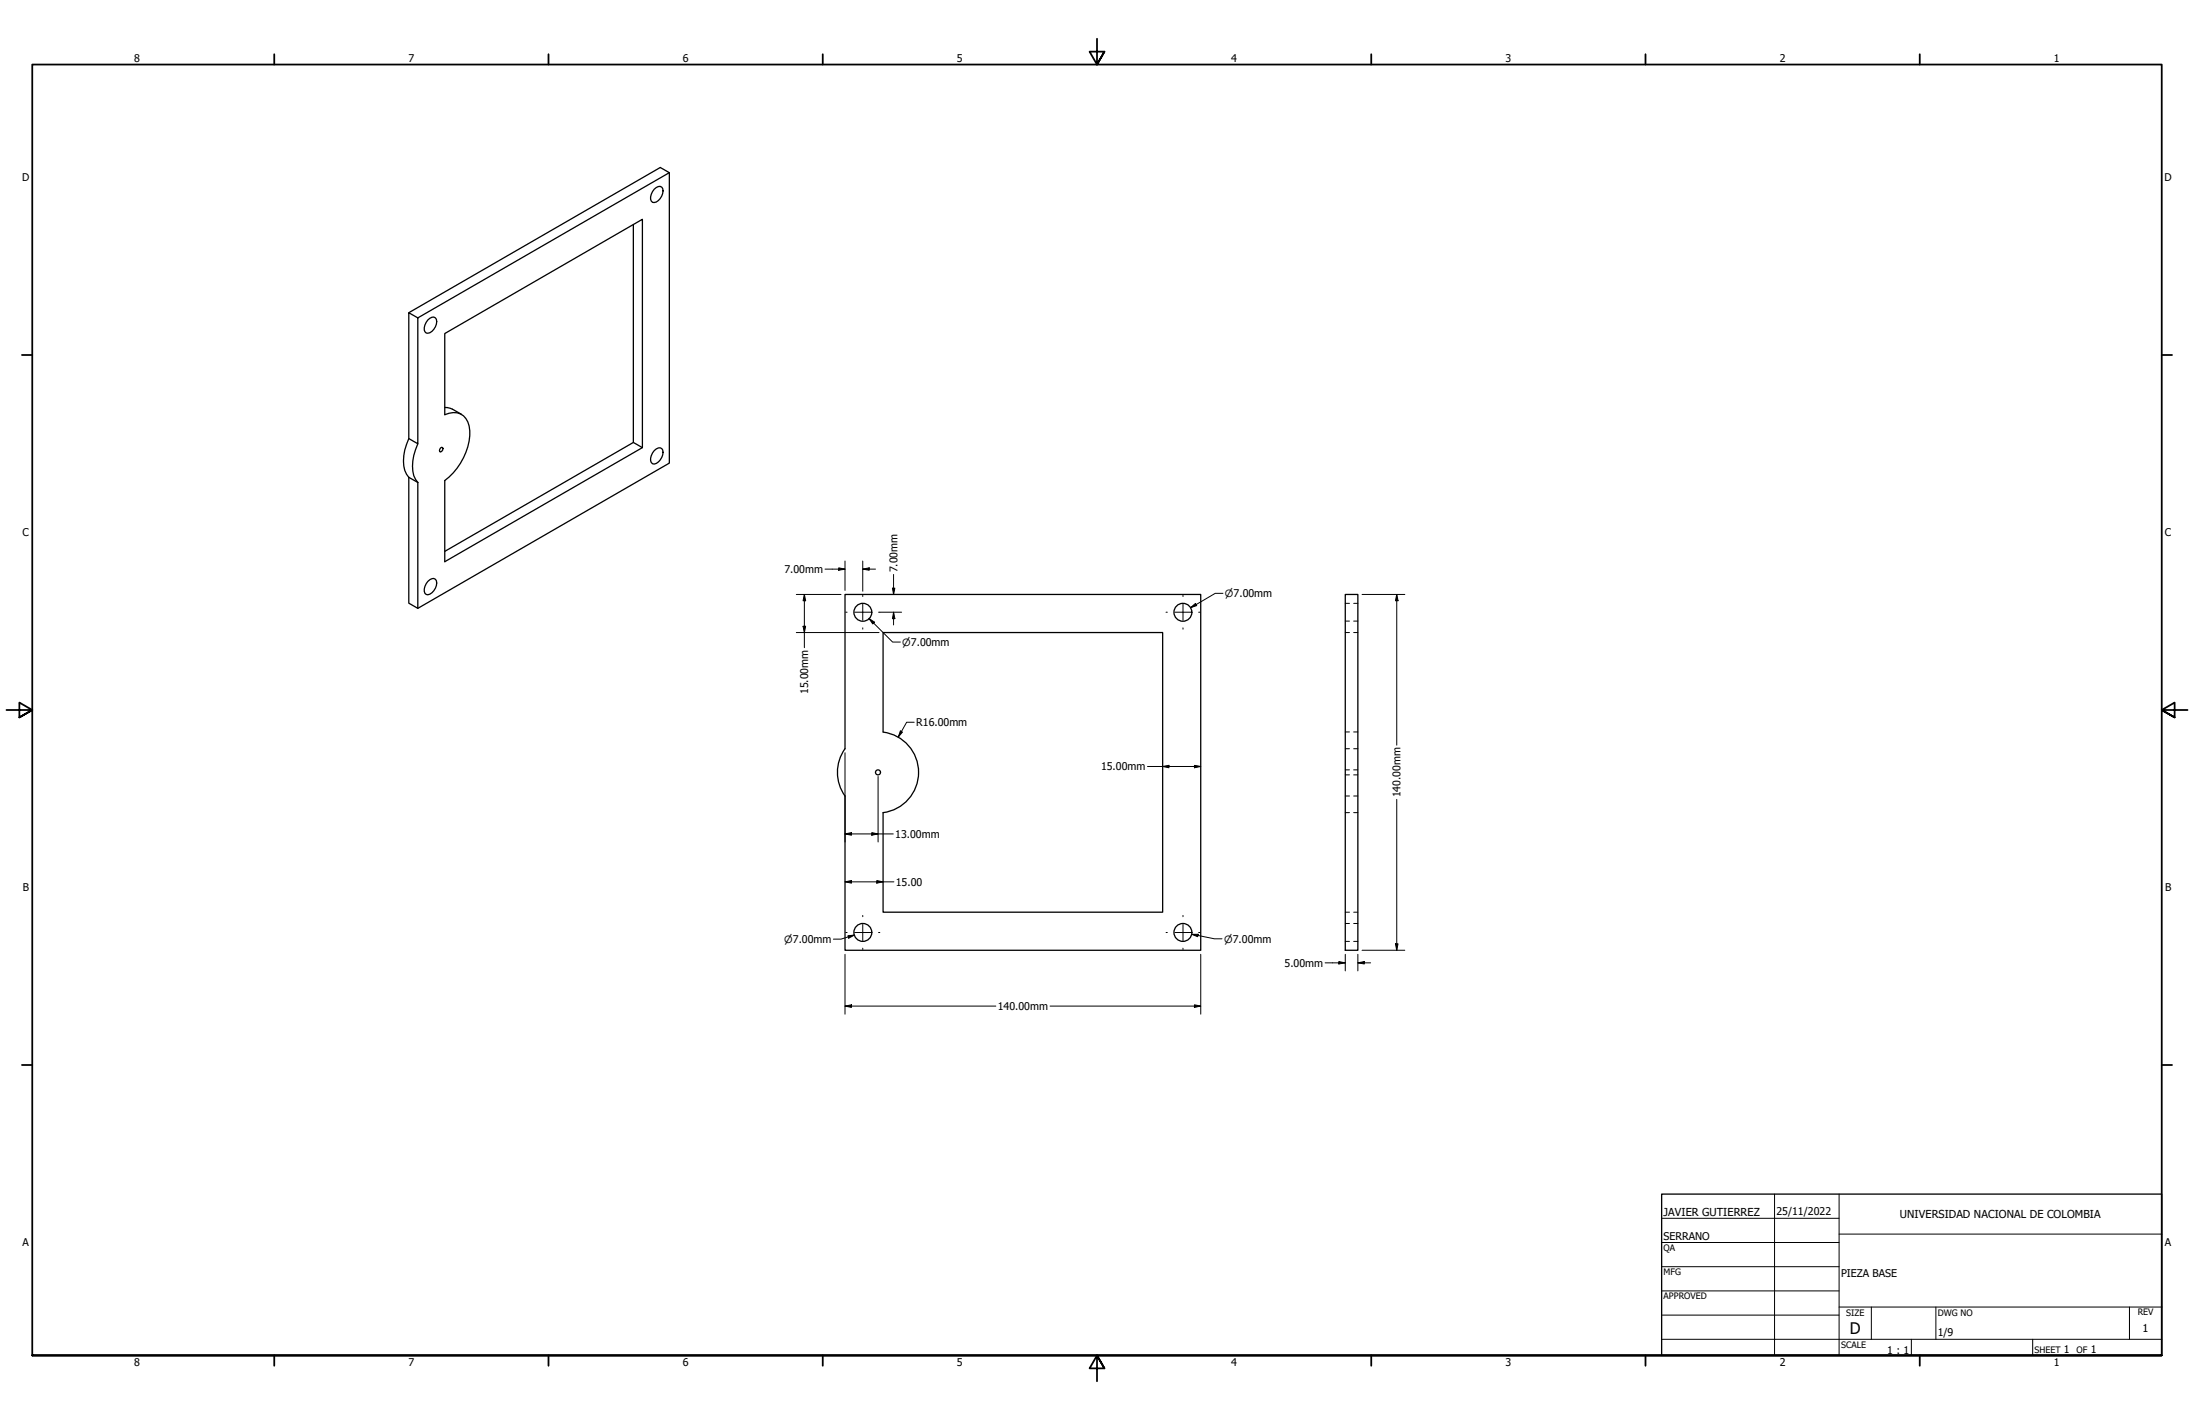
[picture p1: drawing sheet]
<svg xmlns="http://www.w3.org/2000/svg" width="864mm" height="559mm" viewBox="0 0 864 559" stroke-linecap="round" stroke-linejoin="round" font-family="sans-serif">
<!-- layer: Visible (ANSI) -->
<g fill="none" stroke="#000" stroke-width=".51">
<path d="M257.5 74.5a1.97 1.97 0 0 1 3.4-.3 4.8 4.8 0 0 1-3.4 5.5l-.6-.1a3.7 3.7 0 0 1 .6-5.1zM263.5 67.9v114.3l-99 57.2-3.6-2v-49.6M249.3 88.4v85.7l3.6 2-77.8 44.9v-31.9a24.7 24.7 0 0 0 9.8-19.6 6.6 6.6 0 0 0-6.5-7.1l-3.3 .8v-31.9l77.8-45v89.8M160.9 123.1l3.6 2v49.5l-3.6-2zM160.9 123.1l99-57.2 3.6 2-99 57.2M168.4 125.9a1.97 1.97 0 0 1 3.4-.2 4.8 4.8 0 0 1-3.4 5.4h-.6a3.7 3.7 0 0 1 .6-5.2zM160.9 172.6a16.8 16.8 0 0 0-.9 14l.9 1.2M164.5 174.6a18.5 18.5 0 0 0-1.6 12.6l1.6 2.7M173.4 176.3l.8-.2a1.12 1.12 0 0 1-1.1 1.6l-.1-.3zM175.1 160.3a10.7 10.7 0 0 1 6.6 2.8M249.3 174.1l-74.2 42.9M257.5 177.4a1.97 1.97 0 0 1 3.4-.3 4.9 4.9 0 0 1-3.4 5.5 1.7 1.7 0 0 1-1.4-2.3l.2-1z"/>
<path d="M160.9 187.8l3.6 2.1M164.5 189.9v49.5M168.4 228.8a1.97 1.97 0 0 1 3.4-.3 4.9 4.9 0 0 1-3.4 5.6l-.6-.2a3.7 3.7 0 0 1 .6-5.1zM332.6 233.9h140v140.1h-140v-60.7a16 16 0 0 1 0-18.7zM529.5 233.9h5v140.1h-5zM347.6 288v-39.1h110v110.1h-110v-39.2a16 16 0 0 0 14-15.9 16 16 0 0 0-14-15.8"/>
<circle cx="339.6" cy="241" r="3.5"/>
<circle cx="465.6" cy="241" r="3.5"/>
<circle cx="345.6" cy="303.9" r=".98"/>
<circle cx="339.6" cy="366.9" r="3.5"/>
<circle cx="465.6" cy="366.9" r="3.5"/>
</g>
<!-- layer: Oculto (ANSI) -->
<g fill="none" stroke="#000" stroke-width=".39">
<path d="M529.5 237.4h1.7M532.8 237.4h1.7M529.5 248.9h1.7M529.5 244.4h1.7M532.8 248.9h1.7M532.8 244.4h1.7M529.5 288h1.7M529.5 294.6h1.7M532.8 288h1.7M532.8 294.6h1.7M529.5 319.8h1.7M529.5 313.2h1.7"/>
<path d="M529.5 304.9h1.7M529.5 303h1.7M532.8 319.8h1.7M532.8 313.2h1.7M532.8 304.9h1.7M532.8 303h1.7M529.5 359h1.7M532.8 359h1.7M529.5 370.5h1.7M529.5 363.4h1.7M532.8 370.5h1.7M532.8 363.4h1.7"/>
</g>
<!-- layer: Borde (ANSI) -->
<g fill="none" stroke="#000" stroke-width=".7">
<path d="M431.8 15.2v10.2l-2.9-5.1h5.8l-2.9 5.1 2.9-5.1M107.9 21.3v4.1M215.9 21.3v4.1M323.8 21.3v4.1M539.8 21.3v4.1M647.7 21.3v4.1M755.6 21.3v4.1M8.6 139.7h4.1M850.9 139.7h4.1M2.5 279.4h10.2l-5.1-2.9v5.8l5.1-2.9-5.1 2.9M861.1 279.4h-10.2l5.1-2.9v5.8l-5.1-2.9 5.1 2.9M8.6 419.1h4.1"/>
<path d="M850.9 419.1h4.1M12.7 533.4v-508h838.2v508h-838.2h838.2M107.9 533.4v4.1M215.9 533.4v4.1M323.8 533.4v4.1M434.7 538.5l-2.9-5.1 2.9 5.1h-5.8l2.9-5.1v10.2M539.8 533.4v4.1M647.7 533.4v4.1M755.6 533.4v4.1"/>
</g>
<g fill="none" stroke="#000" stroke-width=".39">
<path d="M654 479.4h69.9M698.5 469.9v63.5M723.9 469.9v63.5M654 488.9h69.9M654 498.5h69.9M723.9 485.6h127M654 508h69.9M654 517.5h69.9M723.9 514.3h127M736.6 514.3v12.7M762 514.3v12.7M838.2 514.3v12.7"/>
<path d="M654 527h196.9M752.3 527v6.4M800.1 527v6.4"/>
</g>
<path d="M654 469.9h196.9v63.5h-196.9z" fill="none" stroke="#000" stroke-width=".51"/>
<!-- layer: Cota (ANSI) -->
<g fill="none" stroke="#000" stroke-width=".39">
<path d="M313.4 233.9h17.6M316.6 233.9l.5 2.5h-1zM316.6 233.9v21M324.7 224h7.9M330.1 223.5l2.5 .5-2.5 .4zM332.6 220.8v11.5M339.6 224l2.5-.5v.9zM339.6 224h5M339.6 220.8v11.9M351.3 231.5h.9l-.5 2.4zM351.7 226.1v7.8M468.6 239.1l1.9-1.6 .5 .8z"/>
<path d="M481.4 233.5h-3.1l-9.7 5.6M536.1 233.9h16.9M549.8 233.9l.5 2.5h-1zM549.8 233.9v59.3M313.4 248.9h32.6M316.1 246.4h1l-.5 2.5zM342.1 243.4l2.1 1.5-.7 .7zM342.1 243.4l9.2 9.3h3.1M346.3 240.9h8.6M351.7 240.9l.5 2.6h-.9zM351.7 240.9v5M332.6 296.2v35.1"/>
<path d="M354.4 287.7l.8 .4-1.6 2zM359.9 284.2h-3l-3.3 5.9M345.6 305.6v25.7M451.7 301.6h20.9M457.6 301.6l2.5-.4v.9zM470.2 301.2l2.4 .4-2.4 .5zM549.8 314.6v59.4M332.6 328.2l2.6-.5v1zM332.6 328.2h19M343.2 327.7l2.4 .5-2.4 .5zM332.6 347l2.6-.5v1zM332.6 347h19.3"/>
<path d="M345.1 346.5l2.5 .5-2.5 .5zM332.6 375.5v23.6M333.8 368.2l2.5-.2-2.2 1.2zM336.3 368l-5.3 1.6h-3M469.1 367.7h2.5l-.2 .9zM469.1 367.7l8.9 1.7h3M472.6 375.5v23.6M521.6 378.9h7.9M527 378.4l2.5 .5-2.5 .4zM529.5 375.5v6.6M534.5 378.9l2.5-.5v.9zM534.5 378.9h5"/>
<path d="M534.5 375.5v6.6M536.1 374h16.9M549.3 371.4h1l-.5 2.6zM332.6 395.9l2.6-.5v1zM332.6 395.9h59.4M413.3 395.9h59.3M470.2 395.4l2.4 .5-2.4 .5z"/>
</g>
<g fill="#000">
<path d="M316.6 233.9l.5 2.5h-1z" fill-rule="evenodd"/>
<path d="M330.1 223.5l2.5 .5-2.5 .4z" fill-rule="evenodd"/>
<path d="M339.6 224l2.5-.5v.9z" fill-rule="evenodd"/>
<path d="M351.3 231.5h.9l-.5 2.4z" fill-rule="evenodd"/>
<path d="M468.6 239.1l1.9-1.6 .5 .8z" fill-rule="evenodd"/>
<path d="M549.8 233.9l.5 2.5h-1z" fill-rule="evenodd"/>
<path d="M316.1 246.4h1l-.5 2.5z" fill-rule="evenodd"/>
<path d="M342.1 243.4l2.1 1.5-.7 .7z" fill-rule="evenodd"/>
<path d="M351.7 240.9l.5 2.6h-.9z" fill-rule="evenodd"/>
<path d="M354.4 287.7l.8 .4-1.6 2z" fill-rule="evenodd"/>
<path d="M457.6 301.6l2.5-.4v.9z" fill-rule="evenodd"/>
<path d="M470.2 301.2l2.4 .4-2.4 .5z" fill-rule="evenodd"/>
<path d="M332.6 328.2l2.6-.5v1z" fill-rule="evenodd"/>
<path d="M343.2 327.7l2.4 .5-2.4 .5z" fill-rule="evenodd"/>
<path d="M332.6 347l2.6-.5v1z" fill-rule="evenodd"/>
<path d="M345.1 346.5l2.5 .5-2.5 .5z" fill-rule="evenodd"/>
<path d="M333.8 368.2l2.5-.2-2.2 1.2z" fill-rule="evenodd"/>
<path d="M469.1 367.7h2.5l-.2 .9z" fill-rule="evenodd"/>
<path d="M527 378.4l2.5 .5-2.5 .4z" fill-rule="evenodd"/>
<path d="M534.5 378.9l2.5-.5v.9z" fill-rule="evenodd"/>
<path d="M549.3 371.4h1l-.5 2.6z" fill-rule="evenodd"/>
<path d="M332.6 395.9l2.6-.5v1z" fill-rule="evenodd"/>
<path d="M470.2 395.4l2.4 .5-2.4 .5z" fill-rule="evenodd"/>
</g>
<!-- layer: Marca de centro (ANSI) -->
<g fill="none" stroke="#000" stroke-width=".39">
<path d="M339.6 234.3v.5M339.6 237.7v6.4M465.6 234.3v.5M465.6 237.7v6.4M332.9 240.9h.5M336.4 240.9h6.4M339.6 247.1v.5M345.8 240.9h.5M459 240.9h.5M462.5 240.9h6.3M465.6 247.1v.5M471.8 240.9h.5"/>
<path d="M332.9 367h.5M336.4 367h6.4M339.6 360.2v.5M339.6 363.8v6.3M339.6 373.1v.5M345.8 367h.5M459 367h.5M462.5 367h6.3M465.6 360.2v.5M465.6 363.8v6.3M465.6 373.1v.5M471.8 367h.5"/>
</g>
<text font-size="6.3" x="728.1" y="524.9">D</text>
<g font-size="4.3">
<text x="654.8" y="478.6">JAVIER GUTIERREZ</text>
<text x="747.8" y="479.4">UNIVERSIDAD NACIONAL DE COLOMBIA</text>
<text x="843.3" y="524.2">1</text>
</g>
<g font-size="4.2">
<text x="52.8" y="24.4">8</text>
<text x="160.8" y="24.4">7</text>
<text x="268.7" y="24.4">6</text>
<text x="376.7" y="24.4">5</text>
<text x="484.6" y="24.4">4</text>
<text x="592.6" y="24.4">3</text>
<text x="700.5" y="24.4">2</text>
<text x="808.5" y="24.4">1</text>
<text x="8.8" y="71.4">D</text>
<text x="852" y="71.4">D</text>
<text x="8.9" y="211.1">C</text>
<text x="852.2" y="211.1">C</text>
<text x="308.7" y="225.5">7.00mm</text>
<text x="353.3" y="225.2" transform="rotate(-90 353.3 225.2)">7.00mm</text>
<text x="318.1" y="273.2" transform="rotate(-90 318.1 273.2)">15.00mm</text>
<text x="360.7" y="285.8">R16.00mm</text>
<text x="433.4" y="303.1">15.00mm</text>
<text x="551.3" y="313.8" transform="rotate(-90 551.3 313.8)">140.00mm</text>
<text x="352.4" y="329.7">13.00mm</text>
<text x="9" y="350.8">B</text>
<text x="352.6" y="348.6">15.00</text>
<text x="852.2" y="350.8">B</text>
<text x="505.7" y="380.4">5.00mm</text>
<text x="392.7" y="397.4">140.00mm</text>
<text x="699.3" y="478">25/11/2022</text>
<text x="8.9" y="490.5">A</text>
<text x="654.8" y="488.1">SERRANO</text>
<text x="852.2" y="490.5">A</text>
<text x="724.7" y="502.6">PIEZA BASE</text>
<text x="762.8" y="525.7">1/9</text>
<text x="742.9" y="532.6">1 : 1</text>
<text x="812.4" y="532.6">1</text>
<text x="823" y="532.6">1</text>
<text x="52.8" y="537.5">8</text>
<text x="160.8" y="537.5">7</text>
<text x="268.7" y="537.5">6</text>
<text x="376.7" y="537.5">5</text>
<text x="484.6" y="537.5">4</text>
<text x="592.6" y="537.5">3</text>
<text x="700.5" y="537.5">2</text>
<text x="808.5" y="537.5">1</text>
</g>
<g font-size="3.9">
<text x="482.2" y="234.9">⌀7.00mm</text>
<text x="355.2" y="254.2">⌀7.00mm</text>
<text x="308.7" y="371">⌀7.00mm</text>
<text x="481.8" y="371">⌀7.00mm</text>
</g>
<g font-size="3.5">
<text x="654.8" y="492.3">QA</text>
<text x="654.8" y="501.8">MFG</text>
<text x="654.8" y="511.4">APPROVED</text>
<text x="726.7" y="517.7">SIZE</text>
<text x="762.8" y="517.7">DWG NO</text>
<text x="841.4" y="517.7">REV</text>
<text x="724.7" y="530.4">SCALE</text>
<text x="800.9" y="532.6">SHEET</text>
<text x="817.4" y="532.6">OF</text>
</g>
</svg>
